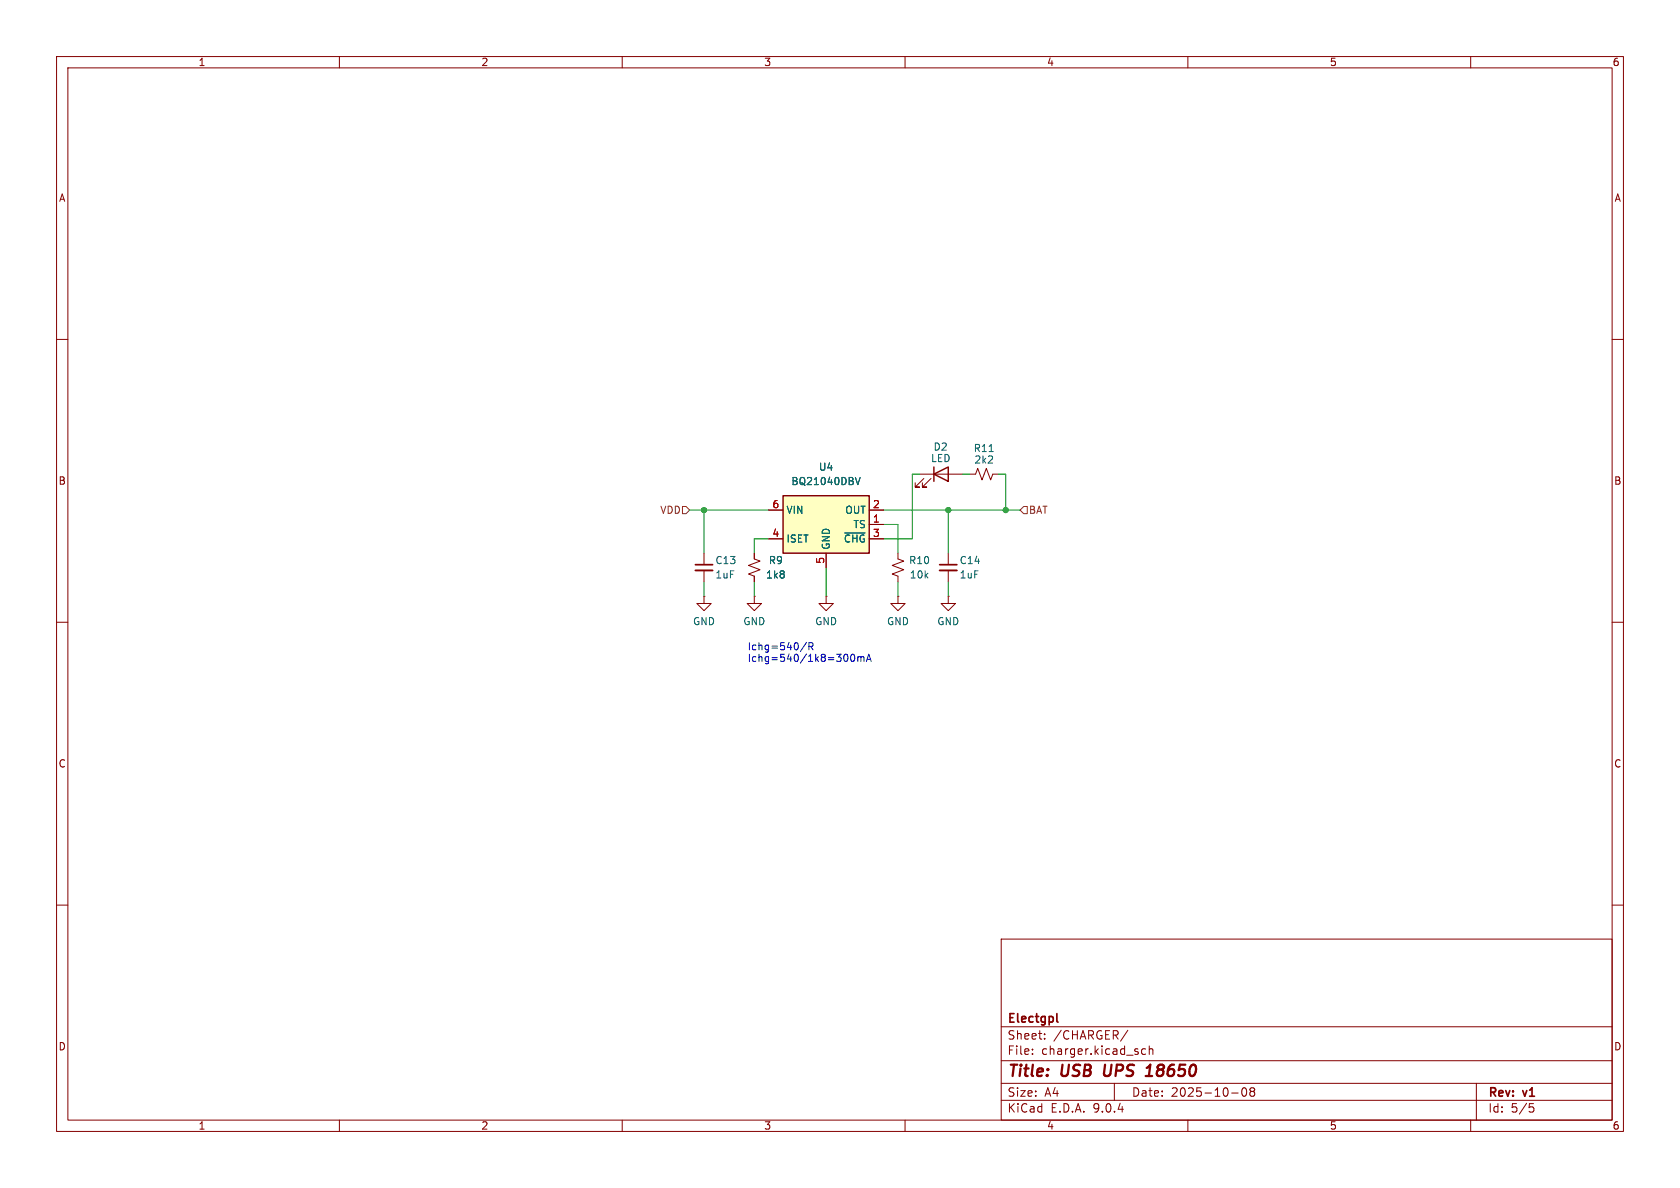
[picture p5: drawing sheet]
(kicad_sch
 (version 20250114)
 (generator "eeschema")
 (generator_version "9.0")
 (paper "A4")
 (title_block
  (title "USB UPS 18650")
  (date "2025-10-08")
  (rev "v1")
  (company "Electgpl"))
 (lib_symbols
  (symbol "Battery_Management:BQ21040DBV" (exclude_from_sim no) (in_bom yes) (on_board yes)
   (property "Reference" "U" (at -7.62 6.35 0) (effects (font (size 1.27 1.27)) (justify left)))
   (property "Value" "BQ21040DBV" (at 1.27 6.35 0) (effects (font (size 1.27 1.27)) (justify left)))
   (property "Footprint" "Package_TO_SOT_SMD:SOT-23-6" (at 1.27 -6.35 0) (effects (font (size 1.27 1.27)
    (italic yes)) (justify left) (hide yes)))
   (property "Datasheet" "https://www.ti.com/lit/ds/symlink/bq21040.pdf" (at 0 -18.288 0) (effects (font (size 1.27 1.27)) (hide yes)))
   (property "Description" "Single cell, 0.8A Li-Ion/Li-Po linear charge management controller, up to 30V input, 4.2V charge voltage, Open-Drain Status Output, Temperature sense input, SOT-23-6" (at 0 0 0) (effects (font (size 1.27 1.27)) (hide yes)))
   (symbol "BQ21040DBV_0_1"
    (rectangle (start -7.62 5.08) (end 7.62 -5.08) (stroke (width 0.254) (type default)) (fill (type background))))
   (symbol "BQ21040DBV_1_1"
    (pin power_in line (at -10.16 2.54 0) (length 2.54) (name "VIN" (effects (font (size 1.27 1.27)))) (number "6" (effects (font (size 1.27 1.27)))))
    (pin input line (at -10.16 -2.54 0) (length 2.54) (name "ISET" (effects (font (size 1.27 1.27)))) (number "4" (effects (font (size 1.27 1.27)))))
    (pin power_in line (at 0 -7.62 90) (length 2.54) (name "GND" (effects (font (size 1.27 1.27)))) (number "5" (effects (font (size 1.27 1.27)))))
    (pin power_out line (at 10.16 2.54 180) (length 2.54) (name "OUT" (effects (font (size 1.27 1.27)))) (number "2" (effects (font (size 1.27 1.27)))))
    (pin input line (at 10.16 0 180) (length 2.54) (name "TS" (effects (font (size 1.27 1.27)))) (number "1" (effects (font (size 1.27 1.27)))))
    (pin open_collector line (at 10.16 -2.54 180) (length 2.54) (name "~{CHG}" (effects (font (size 1.27 1.27)))) (number "3" (effects (font (size 1.27 1.27))))))
   (embedded_fonts no))
  (symbol "Device:C_Small"
   (pin_numbers (hide yes))
   (pin_names
    (offset 0.254) (hide yes)) (exclude_from_sim no) (in_bom yes) (on_board yes)
   (property "Reference" "C" (at 0.254 1.778 0) (effects (font (size 1.27 1.27)) (justify left)))
   (property "Value" "C_Small" (at 0.254 -2.032 0) (effects (font (size 1.27 1.27)) (justify left)))
   (property "Footprint" "" (at 0 0 0) (effects (font (size 1.27 1.27)) (hide yes)))
   (property "Datasheet" "~" (at 0 0 0) (effects (font (size 1.27 1.27)) (hide yes)))
   (property "Description" "Unpolarized capacitor, small symbol" (at 0 0 0) (effects (font (size 1.27 1.27)) (hide yes)))
   (symbol "C_Small_0_1"
    (polyline (pts (xy -1.524 0.508) (xy 1.524 0.508)) (stroke (width 0.3048) (type default)) (fill (type none)))
    (polyline (pts (xy -1.524 -0.508) (xy 1.524 -0.508)) (stroke (width 0.3302) (type default)) (fill (type none))))
   (symbol "C_Small_1_1"
    (pin passive line (at 0 2.54 270) (length 2.032) (name "~" (effects (font (size 1.27 1.27)))) (number "1" (effects (font (size 1.27 1.27)))))
    (pin passive line (at 0 -2.54 90) (length 2.032) (name "~" (effects (font (size 1.27 1.27)))) (number "2" (effects (font (size 1.27 1.27))))))
   (embedded_fonts no))
  (symbol "Device:LED"
   (pin_numbers (hide yes))
   (pin_names
    (offset 1.016) (hide yes)) (exclude_from_sim no) (in_bom yes) (on_board yes)
   (property "Reference" "D" (at 0 2.54 0) (effects (font (size 1.27 1.27))))
   (property "Value" "LED" (at 0 -2.54 0) (effects (font (size 1.27 1.27))))
   (property "Footprint" "" (at 0 0 0) (effects (font (size 1.27 1.27)) (hide yes)))
   (property "Datasheet" "~" (at 0 0 0) (effects (font (size 1.27 1.27)) (hide yes)))
   (property "Description" "Light emitting diode" (at 0 0 0) (effects (font (size 1.27 1.27)) (hide yes)))
   (property "Sim.Pins" "1=K 2=A" (at 0 0 0) (effects (font (size 1.27 1.27)) (hide yes)))
   (symbol "LED_0_1"
    (polyline (pts (xy -3.048 -0.762) (xy -4.572 -2.286) (xy -3.81 -2.286) (xy -4.572 -2.286) (xy -4.572 -1.524)) (stroke (width 0) (type default)) (fill (type none)))
    (polyline (pts (xy -1.778 -0.762) (xy -3.302 -2.286) (xy -2.54 -2.286) (xy -3.302 -2.286) (xy -3.302 -1.524)) (stroke (width 0) (type default)) (fill (type none)))
    (polyline (pts (xy -1.27 0) (xy 1.27 0)) (stroke (width 0) (type default)) (fill (type none)))
    (polyline (pts (xy -1.27 -1.27) (xy -1.27 1.27)) (stroke (width 0.254) (type default)) (fill (type none)))
    (polyline (pts (xy 1.27 -1.27) (xy 1.27 1.27) (xy -1.27 0) (xy 1.27 -1.27)) (stroke (width 0.254) (type default)) (fill (type none))))
   (symbol "LED_1_1"
    (pin passive line (at -3.81 0 0) (length 2.54) (name "K" (effects (font (size 1.27 1.27)))) (number "1" (effects (font (size 1.27 1.27)))))
    (pin passive line (at 3.81 0 180) (length 2.54) (name "A" (effects (font (size 1.27 1.27)))) (number "2" (effects (font (size 1.27 1.27))))))
   (embedded_fonts no))
  (symbol "Device:R_Small_US"
   (pin_numbers (hide yes))
   (pin_names
    (offset 0.254) (hide yes)) (exclude_from_sim no) (in_bom yes) (on_board yes)
   (property "Reference" "R" (at 0.762 0.508 0) (effects (font (size 1.27 1.27)) (justify left)))
   (property "Value" "R_Small_US" (at 0.762 -1.016 0) (effects (font (size 1.27 1.27)) (justify left)))
   (property "Footprint" "" (at 0 0 0) (effects (font (size 1.27 1.27)) (hide yes)))
   (property "Datasheet" "~" (at 0 0 0) (effects (font (size 1.27 1.27)) (hide yes)))
   (property "Description" "Resistor, small US symbol" (at 0 0 0) (effects (font (size 1.27 1.27)) (hide yes)))
   (symbol "R_Small_US_1_1"
    (polyline (pts (xy 0 1.524) (xy 1.016 1.143) (xy 0 0.762) (xy -1.016 0.381) (xy 0 0)) (stroke (width 0) (type default)) (fill (type none)))
    (polyline (pts (xy 0 0) (xy 1.016 -0.381) (xy 0 -0.762) (xy -1.016 -1.143) (xy 0 -1.524)) (stroke (width 0) (type default)) (fill (type none)))
    (pin passive line (at 0 2.54 270) (length 1.016) (name "~" (effects (font (size 1.27 1.27)))) (number "1" (effects (font (size 1.27 1.27)))))
    (pin passive line (at 0 -2.54 90) (length 1.016) (name "~" (effects (font (size 1.27 1.27)))) (number "2" (effects (font (size 1.27 1.27))))))
   (embedded_fonts no))
  (symbol "power:GND"
   (power)
   (pin_numbers (hide yes))
   (pin_names
    (offset 0) (hide yes)) (exclude_from_sim no) (in_bom yes) (on_board yes)
   (property "Reference" "#PWR" (at 0 -6.35 0) (effects (font (size 1.27 1.27)) (hide yes)))
   (property "Value" "GND" (at 0 -3.81 0) (effects (font (size 1.27 1.27))))
   (property "Footprint" "" (at 0 0 0) (effects (font (size 1.27 1.27)) (hide yes)))
   (property "Datasheet" "" (at 0 0 0) (effects (font (size 1.27 1.27)) (hide yes)))
   (property "Description" "Power symbol creates a global label with name \"GND\" , ground" (at 0 0 0) (effects (font (size 1.27 1.27)) (hide yes)))
   (symbol "GND_0_1"
    (polyline (pts (xy 0 0) (xy 0 -1.27) (xy 1.27 -1.27) (xy 0 -2.54) (xy -1.27 -1.27) (xy 0 -1.27)) (stroke (width 0) (type default)) (fill (type none))))
   (symbol "GND_1_1"
    (pin power_in line (at 0 0 270) (length 0) (name "~" (effects (font (size 1.27 1.27)))) (number "1" (effects (font (size 1.27 1.27))))))
   (embedded_fonts no)))
 (text "Ichg=540/R\nIchg=540/1k8=300mA"
  (exclude_from_sim no)
  (at 132.08 115.57 0)
  (effects (font (size 1.27 1.27)) (justify left)))
 (junction
  (at 124.46 90.17)
  (diameter 0)
  (color 0 0 0 0))
 (junction
  (at 177.8 90.17)
  (diameter 0)
  (color 0 0 0 0))
 (junction
  (at 167.64 90.17)
  (diameter 0)
  (color 0 0 0 0))
 (wire
  (pts (xy 121.92 90.17) (xy 124.46 90.17))
  (stroke (width 0) (type default)))
 (wire
  (pts (xy 158.75 92.71) (xy 156.21 92.71))
  (stroke (width 0) (type default)))
 (wire
  (pts (xy 124.46 90.17) (xy 124.46 97.79))
  (stroke (width 0) (type default)))
 (wire
  (pts (xy 167.64 90.17) (xy 167.64 97.79))
  (stroke (width 0) (type default)))
 (wire
  (pts (xy 177.8 90.17) (xy 180.34 90.17))
  (stroke (width 0) (type default)))
 (wire
  (pts (xy 146.05 100.33) (xy 146.05 105.41))
  (stroke (width 0) (type default)))
 (wire
  (pts (xy 161.29 83.82) (xy 161.29 95.25))
  (stroke (width 0) (type default)))
 (wire
  (pts (xy 158.75 97.79) (xy 158.75 92.71))
  (stroke (width 0) (type default)))
 (wire
  (pts (xy 162.56 83.82) (xy 161.29 83.82))
  (stroke (width 0) (type default)))
 (wire
  (pts (xy 158.75 102.87) (xy 158.75 105.41))
  (stroke (width 0) (type default)))
 (wire
  (pts (xy 177.8 83.82) (xy 177.8 90.17))
  (stroke (width 0) (type default)))
 (wire
  (pts (xy 124.46 102.87) (xy 124.46 105.41))
  (stroke (width 0) (type default)))
 (wire
  (pts (xy 170.18 83.82) (xy 171.45 83.82))
  (stroke (width 0) (type default)))
 (wire
  (pts (xy 133.35 95.25) (xy 135.89 95.25))
  (stroke (width 0) (type default)))
 (wire
  (pts (xy 167.64 90.17) (xy 177.8 90.17))
  (stroke (width 0) (type default)))
 (wire
  (pts (xy 161.29 95.25) (xy 156.21 95.25))
  (stroke (width 0) (type default)))
 (wire
  (pts (xy 176.53 83.82) (xy 177.8 83.82))
  (stroke (width 0) (type default)))
 (wire
  (pts (xy 167.64 102.87) (xy 167.64 105.41))
  (stroke (width 0) (type default)))
 (wire
  (pts (xy 133.35 97.79) (xy 133.35 95.25))
  (stroke (width 0) (type default)))
 (wire
  (pts (xy 133.35 102.87) (xy 133.35 105.41))
  (stroke (width 0) (type default)))
 (wire
  (pts (xy 124.46 90.17) (xy 135.89 90.17))
  (stroke (width 0) (type default)))
 (wire
  (pts (xy 156.21 90.17) (xy 167.64 90.17))
  (stroke (width 0) (type default)))
 (hierarchical_label "BAT"
  (shape input)
  (at 180.34 90.17 0)
  (effects (font (size 1.27 1.27)) (justify left)))
 (hierarchical_label "VDD"
  (shape input)
  (at 121.92 90.17 180)
  (effects (font (size 1.27 1.27)) (justify right)))
 (symbol
  (lib_id "power:GND")
  (at 158.75 105.41 0)
  (unit 1)
  (exclude_from_sim no)
  (in_bom yes)
  (on_board yes)
  (dnp no)
  (fields_autoplaced yes)
  (property "Reference" "#PWR022" (at 158.75 111.76 0) (effects (font (size 1.27 1.27)) (hide yes)))
  (property "Value" "GND" (at 158.75 109.855 0) (effects (font (size 1.27 1.27))))
  (property "Footprint" "" (at 158.75 105.41 0) (effects (font (size 1.27 1.27)) (hide yes)))
  (property "Datasheet" "" (at 158.75 105.41 0) (effects (font (size 1.27 1.27)) (hide yes)))
  (property "Description" "Power symbol creates a global label with name \"GND\" , ground" (at 158.75 105.41 0) (effects (font (size 1.27 1.27)) (hide yes)))
  (pin "1"))
 (symbol
  (lib_id "Device:R_Small_US")
  (at 133.35 100.33 0)
  (unit 1)
  (exclude_from_sim no)
  (in_bom yes)
  (on_board yes)
  (dnp no)
  (property "Reference" "R9" (at 137.16 99.06 0) (effects (font (size 1.27 1.27))))
  (property "Value" "1k8" (at 137.16 101.6 0) (effects (font (size 1.27 1.27))))
  (property "Footprint" "Resistor_SMD:R_0603_1608Metric" (at 133.35 100.33 0) (effects (font (size 1.27 1.27)) (hide yes)))
  (property "Datasheet" "~" (at 133.35 100.33 0) (effects (font (size 1.27 1.27)) (hide yes)))
  (property "Description" "Resistor, small US symbol" (at 133.35 100.33 0) (effects (font (size 1.27 1.27)) (hide yes)))
  (property "MPN#" "RT0603BRD071K8L" (at 133.35 100.33 0) (effects (font (size 1.27 1.27)) (hide yes)))
  (pin "2")
  (pin "1"))
 (symbol
  (lib_id "Device:C_Small")
  (at 167.64 100.33 0)
  (unit 1)
  (exclude_from_sim no)
  (in_bom yes)
  (on_board yes)
  (dnp no)
  (property "Reference" "C14" (at 169.545 99.06 0) (effects (font (size 1.27 1.27)) (justify left)))
  (property "Value" "1uF" (at 169.545 101.6 0) (effects (font (size 1.27 1.27)) (justify left)))
  (property "Footprint" "Capacitor_SMD:C_0603_1608Metric" (at 167.64 100.33 0) (effects (font (size 1.27 1.27)) (hide yes)))
  (property "Datasheet" "~" (at 167.64 100.33 0) (effects (font (size 1.27 1.27)) (hide yes)))
  (property "Description" "Unpolarized capacitor, small symbol" (at 167.64 100.33 0) (effects (font (size 1.27 1.27)) (hide yes)))
  (property "LCSC Part" "" (at 167.64 100.33 0) (effects (font (size 1.27 1.27)) (hide yes)))
  (property "MPN#" "CC0603KRX5R8BB105" (at 167.64 100.33 0) (effects (font (size 1.27 1.27)) (hide yes)))
  (pin "1")
  (pin "2"))
 (symbol
  (lib_id "power:GND")
  (at 133.35 105.41 0)
  (unit 1)
  (exclude_from_sim no)
  (in_bom yes)
  (on_board yes)
  (dnp no)
  (fields_autoplaced yes)
  (property "Reference" "#PWR020" (at 133.35 111.76 0) (effects (font (size 1.27 1.27)) (hide yes)))
  (property "Value" "GND" (at 133.35 109.855 0) (effects (font (size 1.27 1.27))))
  (property "Footprint" "" (at 133.35 105.41 0) (effects (font (size 1.27 1.27)) (hide yes)))
  (property "Datasheet" "" (at 133.35 105.41 0) (effects (font (size 1.27 1.27)) (hide yes)))
  (property "Description" "Power symbol creates a global label with name \"GND\" , ground" (at 133.35 105.41 0) (effects (font (size 1.27 1.27)) (hide yes)))
  (pin "1"))
 (symbol
  (lib_id "Battery_Management:BQ21040DBV")
  (at 146.05 92.71 0)
  (unit 1)
  (exclude_from_sim no)
  (in_bom yes)
  (on_board yes)
  (dnp no)
  (fields_autoplaced yes)
  (property "Reference" "U4" (at 146.05 82.55 0) (effects (font (size 1.27 1.27))))
  (property "Value" "BQ21040DBV" (at 146.05 85.09 0) (effects (font (size 1.27 1.27))))
  (property "Footprint" "Package_TO_SOT_SMD:SOT-23-6" (at 147.32 99.06 0) (effects (font (size 1.27 1.27)
    (italic yes)) (justify left) (hide yes)))
  (property "Datasheet" "https://www.ti.com/lit/ds/symlink/bq21040.pdf" (at 146.05 110.998 0) (effects (font (size 1.27 1.27)) (hide yes)))
  (property "Description" "Single cell, 0.8A Li-Ion/Li-Po linear charge management controller, up to 30V input, 4.2V charge voltage, Open-Drain Status Output, Temperature sense input, SOT-23-6" (at 146.05 92.71 0) (effects (font (size 1.27 1.27)) (hide yes)))
  (property "MPN#" "BQ21040DBVR" (at 146.05 92.71 0) (effects (font (size 1.27 1.27)) (hide yes)))
  (pin "5")
  (pin "6")
  (pin "4")
  (pin "2")
  (pin "1")
  (pin "3"))
 (symbol
  (lib_id "power:GND")
  (at 124.46 105.41 0)
  (unit 1)
  (exclude_from_sim no)
  (in_bom yes)
  (on_board yes)
  (dnp no)
  (fields_autoplaced yes)
  (property "Reference" "#PWR019" (at 124.46 111.76 0) (effects (font (size 1.27 1.27)) (hide yes)))
  (property "Value" "GND" (at 124.46 109.855 0) (effects (font (size 1.27 1.27))))
  (property "Footprint" "" (at 124.46 105.41 0) (effects (font (size 1.27 1.27)) (hide yes)))
  (property "Datasheet" "" (at 124.46 105.41 0) (effects (font (size 1.27 1.27)) (hide yes)))
  (property "Description" "Power symbol creates a global label with name \"GND\" , ground" (at 124.46 105.41 0) (effects (font (size 1.27 1.27)) (hide yes)))
  (pin "1"))
 (symbol
  (lib_id "Device:R_Small_US")
  (at 158.75 100.33 0)
  (unit 1)
  (exclude_from_sim no)
  (in_bom yes)
  (on_board yes)
  (dnp no)
  (property "Reference" "R10" (at 162.56 99.06 0) (effects (font (size 1.27 1.27))))
  (property "Value" "10k" (at 162.56 101.6 0) (effects (font (size 1.27 1.27))))
  (property "Footprint" "Resistor_SMD:R_0603_1608Metric" (at 158.75 100.33 0) (effects (font (size 1.27 1.27)) (hide yes)))
  (property "Datasheet" "~" (at 158.75 100.33 0) (effects (font (size 1.27 1.27)) (hide yes)))
  (property "Description" "Resistor, small US symbol" (at 158.75 100.33 0) (effects (font (size 1.27 1.27)) (hide yes)))
  (property "LCSC Part" "" (at 158.75 100.33 0) (effects (font (size 1.27 1.27)) (hide yes)))
  (property "MPN#" "RT0603BRD0710KL" (at 158.75 100.33 0) (effects (font (size 1.27 1.27)) (hide yes)))
  (pin "2")
  (pin "1"))
 (symbol
  (lib_id "power:GND")
  (at 167.64 105.41 0)
  (unit 1)
  (exclude_from_sim no)
  (in_bom yes)
  (on_board yes)
  (dnp no)
  (fields_autoplaced yes)
  (property "Reference" "#PWR023" (at 167.64 111.76 0) (effects (font (size 1.27 1.27)) (hide yes)))
  (property "Value" "GND" (at 167.64 109.855 0) (effects (font (size 1.27 1.27))))
  (property "Footprint" "" (at 167.64 105.41 0) (effects (font (size 1.27 1.27)) (hide yes)))
  (property "Datasheet" "" (at 167.64 105.41 0) (effects (font (size 1.27 1.27)) (hide yes)))
  (property "Description" "Power symbol creates a global label with name \"GND\" , ground" (at 167.64 105.41 0) (effects (font (size 1.27 1.27)) (hide yes)))
  (pin "1"))
 (symbol
  (lib_id "power:GND")
  (at 146.05 105.41 0)
  (unit 1)
  (exclude_from_sim no)
  (in_bom yes)
  (on_board yes)
  (dnp no)
  (fields_autoplaced yes)
  (property "Reference" "#PWR021" (at 146.05 111.76 0) (effects (font (size 1.27 1.27)) (hide yes)))
  (property "Value" "GND" (at 146.05 109.855 0) (effects (font (size 1.27 1.27))))
  (property "Footprint" "" (at 146.05 105.41 0) (effects (font (size 1.27 1.27)) (hide yes)))
  (property "Datasheet" "" (at 146.05 105.41 0) (effects (font (size 1.27 1.27)) (hide yes)))
  (property "Description" "Power symbol creates a global label with name \"GND\" , ground" (at 146.05 105.41 0) (effects (font (size 1.27 1.27)) (hide yes)))
  (pin "1"))
 (symbol
  (lib_id "Device:R_Small_US")
  (at 173.99 83.82 270)
  (unit 1)
  (exclude_from_sim no)
  (in_bom yes)
  (on_board yes)
  (dnp no)
  (property "Reference" "R11" (at 173.99 79.248 90) (effects (font (size 1.27 1.27))))
  (property "Value" "2k2" (at 173.99 81.28 90) (effects (font (size 1.27 1.27))))
  (property "Footprint" "Resistor_SMD:R_0603_1608Metric" (at 173.99 83.82 0) (effects (font (size 1.27 1.27)) (hide yes)))
  (property "Datasheet" "~" (at 173.99 83.82 0) (effects (font (size 1.27 1.27)) (hide yes)))
  (property "Description" "Resistor, small US symbol" (at 173.99 83.82 0) (effects (font (size 1.27 1.27)) (hide yes)))
  (property "LCSC Part" "" (at 173.99 83.82 0) (effects (font (size 1.27 1.27)) (hide yes)))
  (property "MPN#" "RT0603BRD072K2L" (at 173.99 83.82 0) (effects (font (size 1.27 1.27)) (hide yes)))
  (pin "2")
  (pin "1"))
 (symbol
  (lib_id "Device:C_Small")
  (at 124.46 100.33 0)
  (unit 1)
  (exclude_from_sim no)
  (in_bom yes)
  (on_board yes)
  (dnp no)
  (property "Reference" "C13" (at 126.365 99.06 0) (effects (font (size 1.27 1.27)) (justify left)))
  (property "Value" "1uF" (at 126.365 101.6 0) (effects (font (size 1.27 1.27)) (justify left)))
  (property "Footprint" "Capacitor_SMD:C_0603_1608Metric" (at 124.46 100.33 0) (effects (font (size 1.27 1.27)) (hide yes)))
  (property "Datasheet" "~" (at 124.46 100.33 0) (effects (font (size 1.27 1.27)) (hide yes)))
  (property "Description" "Unpolarized capacitor, small symbol" (at 124.46 100.33 0) (effects (font (size 1.27 1.27)) (hide yes)))
  (property "LCSC Part" "" (at 124.46 100.33 0) (effects (font (size 1.27 1.27)) (hide yes)))
  (property "MPN#" "CC0603KRX5R8BB105" (at 124.46 100.33 0) (effects (font (size 1.27 1.27)) (hide yes)))
  (pin "1")
  (pin "2"))
 (symbol
  (lib_id "Device:LED")
  (at 166.37 83.82 0)
  (unit 1)
  (exclude_from_sim no)
  (in_bom yes)
  (on_board yes)
  (dnp no)
  (property "Reference" "D2" (at 167.64 78.994 0) (effects (font (size 1.27 1.27)) (justify right)))
  (property "Value" "LED" (at 168.148 81.026 0) (effects (font (size 1.27 1.27)) (justify right)))
  (property "Footprint" "LED_SMD:LED_0603_1608Metric" (at 166.37 83.82 0) (effects (font (size 1.27 1.27)) (hide yes)))
  (property "Datasheet" "~" (at 166.37 83.82 0) (effects (font (size 1.27 1.27)) (hide yes)))
  (property "Description" "Light emitting diode" (at 166.37 83.82 0) (effects (font (size 1.27 1.27)) (hide yes)))
  (property "Sim.Pins" "1=K 2=A" (at 166.37 83.82 0) (effects (font (size 1.27 1.27)) (hide yes)))
  (property "MPN#" "LTST-C193KSKT-5A" (at 166.37 83.82 0) (effects (font (size 1.27 1.27)) (hide yes)))
  (pin "1")
  (pin "2")))
